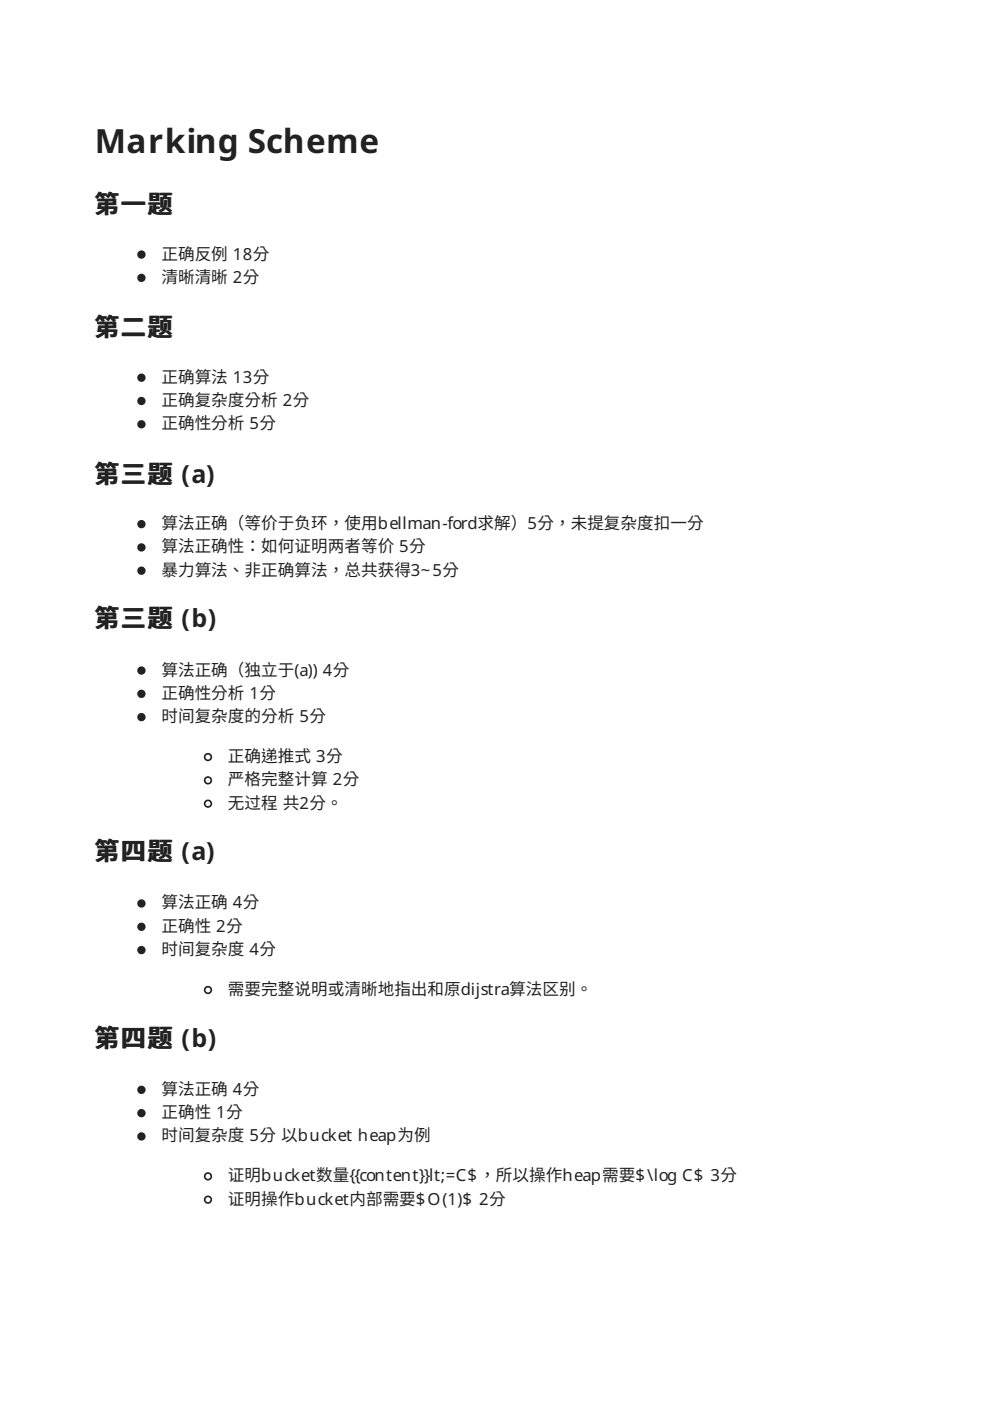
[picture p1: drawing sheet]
<svg xmlns="http://www.w3.org/2000/svg" width="210mm" height="297mm" viewBox="0 0 210 297" stroke-linecap="round" stroke-linejoin="round" font-family="sans-serif">
<g fill="#222" stroke="#222" stroke-width=".35">
<circle cx="30" cy="54" r=".71"/>
<circle cx="30" cy="58.9" r=".71"/>
<circle cx="30" cy="80.1" r=".71"/>
<circle cx="30" cy="85" r=".71"/>
<circle cx="30" cy="90" r=".71"/>
<circle cx="30" cy="111.1" r=".71"/>
<circle cx="30" cy="116.1" r=".71"/>
<circle cx="30" cy="121" r=".71"/>
<circle cx="30" cy="142.2" r=".71"/>
<circle cx="30" cy="147.1" r=".71"/>
<circle cx="30" cy="152" r=".71"/>
<circle cx="30" cy="191.6" r=".71"/>
<circle cx="30" cy="196.5" r=".71"/>
<circle cx="30" cy="201.4" r=".71"/>
<circle cx="30" cy="231.1" r=".71"/>
<circle cx="30" cy="236" r=".71"/>
<circle cx="30" cy="240.9" r=".71"/>
</g>
<g fill="none" stroke="#222" stroke-width=".35">
<circle cx="44.1" cy="165.5" r=".71"/>
<circle cx="44.1" cy="170.4" r=".71"/>
<circle cx="44.1" cy="160.5" r=".71"/>
<circle cx="44.1" cy="209.9" r=".71"/>
<circle cx="44.1" cy="249.4" r=".71"/>
<circle cx="44.1" cy="254.4" r=".71"/>
</g>
<text font-size="7.1" fill="#222" x="20.1" y="32.5">Marking Scheme</text>
<g font-size="5.3" fill="#222">
<text x="20.1" y="45.2">第⼀题</text>
<text x="20.1" y="71.3">第⼆题</text>
<text x="20.1" y="102.3">第三题 (a)</text>
<text x="20.1" y="133">第三题 (b)</text>
<text x="20.1" y="182.4">第四题 (a)</text>
<text x="20.1" y="221.9">第四题 (b)</text>
</g>
<g font-size="3.5" fill="#222">
<text x="34.2" y="55">正确反例 18分</text>
<text x="34.2" y="60">清晰清晰 2分</text>
<text x="34.2" y="81.1">正确算法 13分</text>
<text x="34.2" y="86.1">正确复杂度分析 2分</text>
<text x="34.2" y="91">正确性分析 5分</text>
<text x="34.2" y="112.2">算法正确（等价于负环，使⽤bellman-ford求解）5分，未提复杂度扣⼀分</text>
<text x="34.2" y="117.1">算法正确性：如何证明两者等价 5分</text>
<text x="34.2" y="122.1">暴⼒算法、⾮正确算法，总共获得3~5分</text>
<text x="34.2" y="143.2">算法正确（独⽴于(a)) 4分</text>
<text x="34.2" y="148.2">正确性分析 1分</text>
<text x="34.2" y="153.1">时间复杂度的分析 5分</text>
<text x="48.3" y="161.6">正确递推式 3分</text>
<text x="48.3" y="166.5">严格完整计算 2分</text>
<text x="48.3" y="171.4">⽆过程 共2分。</text>
<text x="34.2" y="192.6">算法正确 4分</text>
<text x="34.2" y="197.6">正确性 2分</text>
<text x="34.2" y="202.5">时间复杂度 4分</text>
<text x="48.3" y="211">需要完整说明或清晰地指出和原dijstra算法区别。</text>
<text x="34.2" y="232.1">算法正确 4分</text>
<text x="34.2" y="237.1">正确性 1分</text>
<text x="34.2" y="242">时间复杂度 5分 以bucket heap为例</text>
<text x="48.3" y="250.5">证明bucket数量{{content}}lt;=C$，所以操作heap需要$\log C$ 3分</text>
<text x="48.3" y="255.4">证明操作bucket内部需要$O(1)$ 2分</text>
</g>
</svg>
